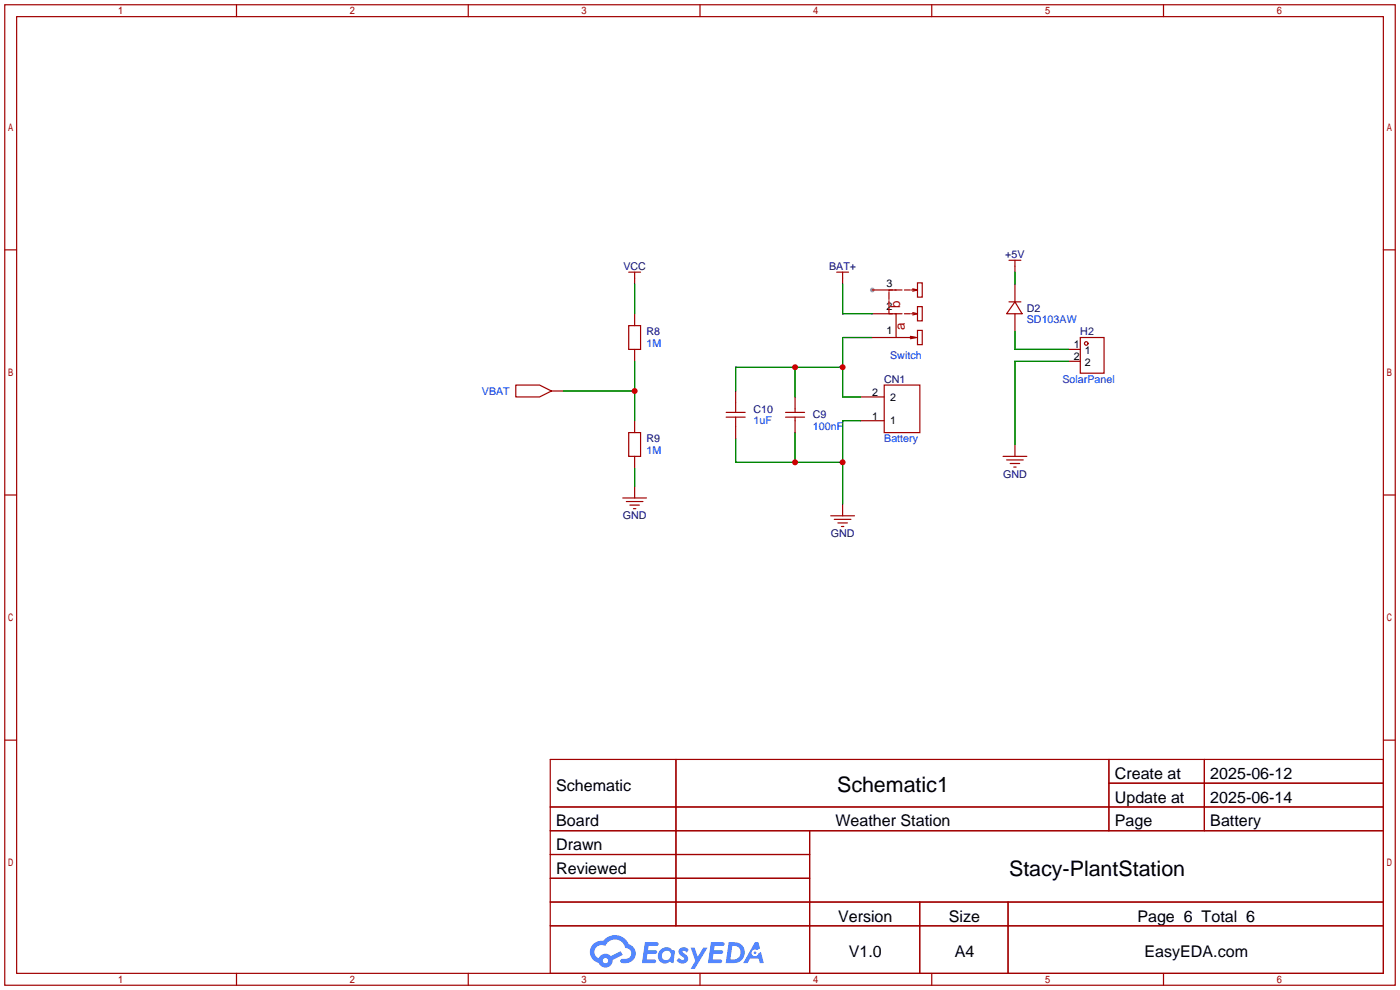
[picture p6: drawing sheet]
<svg xmlns="http://www.w3.org/2000/svg" width="299mm" height="212mm" viewBox="0 0 299 212" stroke-linecap="round" stroke-linejoin="round" font-family="sans-serif">
<circle cx="186.4" cy="62" r=".51" fill="#999"/>
<g fill="none" stroke="#a10000" stroke-width=".25">
<path d="M1 1h297.2v209.6h-297.2zM3.6 3.6h292.1v204.4h-292.1zM50.5 1v2.6M100.1 1v2.6M149.6 1v2.6M199.1 1v2.6M248.7 1v2.6M1 53.4h2.6M295.7 53.4h2.5M1 105.8h2.6M295.7 105.8h2.5M1 158.2h2.6"/>
<path d="M295.7 158.2h2.5M117.6 162.3h178.1v45.7h-178.1zM117.6 172.5h178.1M117.6 177.5h178.1M144.5 162.3v35.6M173 177.5v30.5M237 162.3v15.2M237 167.4h58.7M257.4 162.3v15.2M117.6 182.6h55.4M117.6 192.8h178.1M117.6 187.7h55.4"/>
<path d="M117.6 197.9h178.1M196.6 192.8v15.2M215.4 192.8v15.2M50.5 208v2.6M100.1 208v2.6M149.6 208v2.6M199.1 208v2.6M248.7 208v2.6"/>
</g>
<g fill="#5487ff">
<path d="M145.3 202.7a1.3 1.3 0 0 1 1.9 .3l-.4 .6a.54 .54 0 0 0-.9-.2l.1 .2a1.34 1.34 0 0 1 .9 1.8 1.47 1.47 0 0 1-2.3-.1l.5-.6 .8 .5a.31 .31 0 0 0 .4-.3 .31 .31 0 0 0-.3-.4 1.12 1.12 0 0 1-.7-1.8z"/>
<path d="M147.6 202.5h.9l.6 2 1.2-2h.9l-2.7 4.6h-.9l1-1.7z"/>
<path d="M137.8 201.4h1.7a1.31 1.31 0 0 1 1.2 .2 .4 .4 0 0 1-.3 .5l-1.8 .1-.1 .9h1.6a.4 .4 0 0 1 .4 .4 .4 .4 0 0 1-.5 .4h-1.6l-.2 1.2h1.4a.46 .46 0 0 1 .5 0 .46 .46 0 0 1 .1 .5l-.4 .2h-2.6z"/>
<path d="M151.9 201.4h1.7a1.32 1.32 0 0 1 1.2 .2 .39 .39 0 0 1-.3 .5l-1.8 .1-.1 .9h1.6a.4 .4 0 0 1 .4 .4 .4 .4 0 0 1-.4 .4h-1.7l-.2 1.2h1.4a.46 .46 0 0 1 .5 0 .46 .46 0 0 1 .1 .5l-.4 .2h-2.6z"/>
<path d="M161.3 201.4h.8l.3 1.3-.6 .4a.75 .75 0 0 0-1.1 .3 .75 .75 0 0 0 .5 1 .75 .75 0 0 0 .9-.7l.5-.2 .6 2.3h-.8l-.3-.9h-1.8l-.5 .9h-1z"/>
<path d="M155.7 201.4l-.6 4.4h1.5a2.27 2.27 0 0 0 2.6-2.2 2.27 2.27 0 0 0-2.7-2.2zM156.5 202.1a1.5 1.5 0 0 1 1.8 1.6 1.5 1.5 0 0 1-1.9 1.4h-.3z"/>
<path d="M141.2 203a1.6 1.6 0 0 0-.3 2.3 1.6 1.6 0 0 0 2.3 .2l.7 .3 .3-2.4-.1-.3-.5-.1a1.58 1.58 0 0 0-2.4 0zM141.8 203.5a.98 .98 0 0 1 1.6 .4 .98 .98 0 0 1-1.1 1.3 .94 .94 0 0 1-.9-.7 .94 .94 0 0 1 .4-1z"/>
<path d="M126.8 201.8a2.37 2.37 0 0 0 1.1 4 1.54 1.54 0 0 0 1.8 1 1.54 1.54 0 0 0 1.2-1.6l2.2-1.1-.5-.8-2 1a1.57 1.57 0 0 0-2.7 .5 1.5 1.5 0 0 1-.7-2.1 1.5 1.5 0 0 1 2.2-.5 2.23 2.23 0 0 1 2.3-1.4 2.23 2.23 0 0 1 2 1.8 1.16 1.16 0 0 1 1.2 1.1 1.16 1.16 0 0 1-1.1 1.2h-.7a.47 .47 0 0 0-.5 .4 .47 .47 0 0 0 .4 .5 2.17 2.17 0 0 0 2.5-.9 2.17 2.17 0 0 0-.3-2.7l-.8-.4a3.2 3.2 0 0 0-5.5-.7l-1.1 .1zM128.8 205.3a.6 .6 0 0 1 1.2 0 .6 .6 0 0 1-1.2 0z"/>
<circle cx="161.4" cy="203.6" r=".28"/>
</g>
<g fill="none" stroke="#a10000" stroke-width=".25">
<path d="M134.4 58.2h2.5M135.6 58.2v2.5M178.8 58.2h2.6M180.1 58.2v2.5M215.6 55.6h2.6M216.9 55.6v2.6M134.4 69.6h2.5v5.1h-2.5zM135.6 67.1v2.5M135.6 74.7v2.5M186.4 62h6.4M186.4 67.1h6.4M186.4 72.1h5.1"/>
<path d="M190 65.8v1.3h.8M190 62.5v1.5M190 64.3v1.2M190.8 62h-.8v.2M191.5 67.1v5h4.3l-1.2-.2M193.3 62h1.3M193.3 67.1h1.3M194.8 67.1h1.3M195.1 61.7l1 .3h-1.3M195.1 66.8l1 .3M195.8 72.1l-1.2 .3M196.1 60.5h1v3h-1z"/>
<path d="M196.1 70.6h1v3.1h-1zM196.1 65.5h1v3.1h-1zM196.1 67.1l-1 .2M196.1 62l-1 .2M215.6 64.5h2.6M216.9 64.5l1.5 2.6h-3.3zM216.9 60.7v3.8M216.9 67.1v3.8M228.3 74.7h2.6M228.3 77.2h2.6M230.9 72.1h5.1v7.7h-5.1zM110.2 82.3h5.1l2.6 1.3-2.6 1.2h-5.1z"/>
<path d="M117.9 83.6h2.5M134.4 92.5h2.5v5h-2.5zM135.6 89.9v2.6M135.6 97.5v2.6M155.2 89.2h4.1M155.2 88.1h4.1M157.2 83.6v4.5M157.2 89.2v4.5M167.9 89.2h4.1M167.9 88.1h4.1M169.9 84.8v3.3M169.9 89.2v3.3"/>
<path d="M183.9 89.9h5.1M183.9 84.8h5.1M189 82.3h7.6v10.2h-7.6zM214.4 97.5h5.1M215.1 98.3h3.6M215.9 99.1h2M216.7 99.8h.5M216.9 95v2.5M133.1 106.4h5.1M133.9 107.2h3.5M134.6 107.9h2.1M135.4 108.7h.5"/>
<path d="M135.6 103.9v2.5M177.5 110.2h5.1M178.3 111h3.6M179.1 111.8h2M179.8 112.5h.5M180.1 107.7v2.5"/>
<circle cx="232.2" cy="73.4" r=".38"/>
</g>
<g fill="none" stroke="#008700" stroke-width=".25">
<path d="M216.9 58.2v2.5M135.6 60.7v6.4M135.6 77.2v12.7M169.9 78.5v6.3M180.1 60.7v6.4h6.3M180.1 78.5h-22.9v5.1M186.4 72.1h-6.3v12.7h3.8M216.9 70.9v3.8h11.4M228.3 77.2h-11.4v17.8M120.4 83.6h15.2M157.2 93.7v5.1h22.9M169.9 92.5v6.3"/>
<path d="M183.9 89.9h-3.8v17.8M135.6 100.1v3.8"/>
</g>
<g fill="#c00">
<circle cx="135.6" cy="83.6" r=".63"/>
<circle cx="180.1" cy="98.8" r=".63"/>
<circle cx="169.9" cy="98.8" r=".63"/>
<circle cx="180.1" cy="78.5" r=".63"/>
<circle cx="169.9" cy="78.5" r=".63"/>
</g>
<g font-size="4.6">
<text x="178.9" y="169.3">Schematic1</text>
<text x="215.7" y="187.1">Stacy-PlantStation</text>
</g>
<g font-size="3.4">
<text x="238.3" y="166.5">Create at</text>
<text x="258.7" y="166.5">2025-06-12</text>
<text x="118.9" y="169">Schematic</text>
<text x="238.3" y="171.6">Update at</text>
<text x="258.7" y="171.6">2025-06-14</text>
<text x="118.9" y="176.6">Board</text>
<text x="178.6" y="176.6">Weather Station</text>
<text x="238.3" y="176.6">Page</text>
<text x="258.7" y="176.6">Battery</text>
<text x="118.9" y="181.7">Drawn</text>
<text x="118.9" y="186.8">Reviewed</text>
<text x="179.1" y="197">Version</text>
<text x="202.8" y="197">Size</text>
<text x="243.1" y="197">Page 6 Total 6</text>
<text x="181.4" y="204.6">V1.0</text>
<text x="204" y="204.6">A4</text>
<text x="244.6" y="204.6">EasyEDA.com</text>
</g>
<g font-size="2.9" fill="#a00000">
<text x="192.4" y="65.8" transform="rotate(-90 192.4 65.8)">b</text>
<text x="193.4" y="70.6" transform="rotate(-90 193.4 70.6)">a</text>
</g>
<g font-size="2.3" fill="#000080">
<text x="133.2" y="57.7">VCC</text>
<text x="177.2" y="57.7">BAT+</text>
<text x="214.8" y="55.1">+5V</text>
<text x="138.2" y="71.7">R8</text>
<text x="219.5" y="66.6">D2</text>
<text x="230.9" y="71.7">H2</text>
<text x="189" y="81.8">CN1</text>
<text x="161" y="88.2">C10</text>
<text x="173.7" y="89.4">C9</text>
<text x="138.2" y="94.5">R9</text>
<text x="214.4" y="102.1">GND</text>
<text x="133.1" y="111">GND</text>
<text x="177.5" y="114.8">GND</text>
</g>
<g font-size="2.3">
<text x="189.5" y="61.2">3</text>
<text x="189.5" y="66.3">2</text>
<text x="189.5" y="71.4">1</text>
<text x="229.5" y="74.4">1</text>
<text x="229.5" y="77">2</text>
<text x="231.8" y="75.7">1</text>
<text x="231.8" y="78.2">2</text>
<text x="186.4" y="89.7">1</text>
<text x="186.4" y="84.6">2</text>
<text x="190.2" y="85.6">2</text>
<text x="190.2" y="90.7">1</text>
</g>
<g font-size="2.3" fill="#00f">
<text x="219.5" y="69.1">SD103AW</text>
<text x="138.2" y="74.2">1M</text>
<text x="190.2" y="76.7">Switch</text>
<text x="227.1" y="81.8">SolarPanel</text>
<text x="103" y="84.4">VBAT</text>
<text x="161" y="90.7">1uF</text>
<text x="173.7" y="92">100nF</text>
<text x="189" y="94.5">Battery</text>
<text x="138.2" y="97.1">1M</text>
</g>
</svg>
